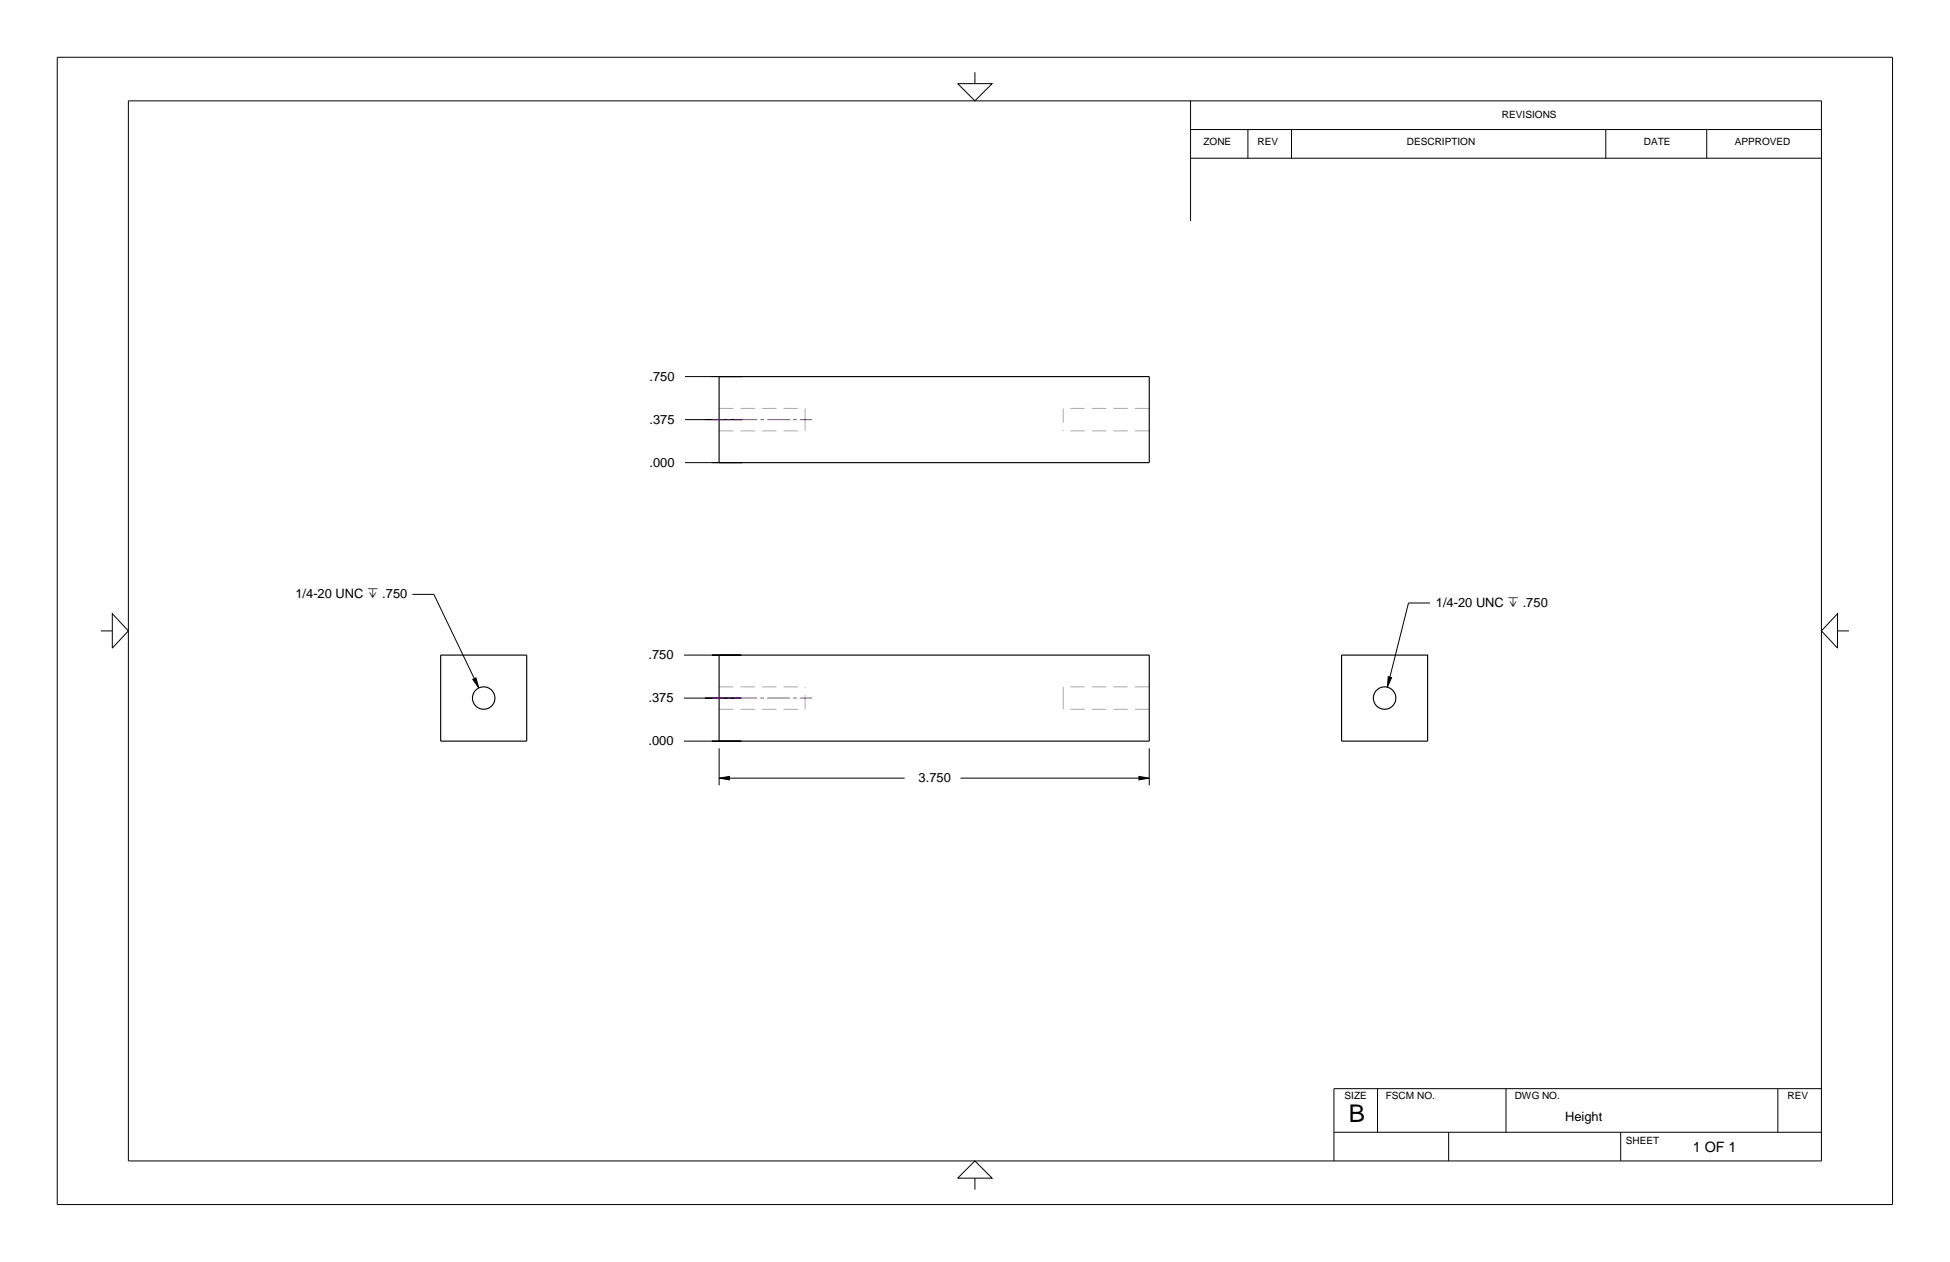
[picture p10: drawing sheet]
<svg xmlns="http://www.w3.org/2000/svg" width="432mm" height="279mm" viewBox="0 0 432 279" stroke-linecap="round" stroke-linejoin="round" font-family="sans-serif">
<g fill="none" stroke="#aaa" stroke-width=".22" stroke-dasharray="3.2 1.6" stroke-linecap="butt">
<path d="M159.2 90.4h19.1M159.2 95.4h19.1M178.3 95.4v-2.5M178.3 92.9v-2.5M235.4 90.4v5M254.5 90.4h-19.1M254.5 95.4h-19.1M159.2 152.1h19.1M159.2 157h19.1M178.3 157v-4.9M235.4 152.1v2.5M235.4 154.6v2.4"/>
<path d="M254.5 152.1h-19.1M254.5 157h-19.1"/>
</g>
<g fill="none" stroke="#000" stroke-width=".25">
<path d="M159.2 83.4h95.3v19h-95.3zM97.6 145h19v19.1h-19zM159.2 145h95.3v19.1h-95.3zM297.1 145h19v19.1h-19z"/>
<circle cx="107.1" cy="154.5" r="2.49"/>
<circle cx="306.6" cy="154.5" r="2.49"/>
</g>
<g fill="none" stroke="#000" stroke-width=".22">
<path d="M12.7 12.7h406.4v254h-406.4zM212.1 18.5h7.6l-3.8 3.8zM215.9 16v2.5M28.4 22.3h374.9v234.7h-374.9zM263.6 28.7h139.7M263.6 35h139.7M263.6 22.3v26.6M276.3 28.7v6.3M286 28.7v6.3M355.6 28.7v6.3M377.9 28.7v6.3M151.7 92.9h12.7h-8.3"/>
<path d="M151.7 83.4h12.7h-6.8M151.7 102.4h12.7h-6.8M22.3 139.7h2.6M24.9 135.9l3.5 3.8-3.5 3.8zM91.3 131.6h4.8M96.1 131.6l8.9 18.6M316.7 133.5h-4.8l-4.1 16.4M406.9 135.9v7.6l-3.6-3.8zM406.9 139.7h2.5M104.7 150.4l.7-.3 .6 2.2zM151.4 154.6h12.7h-8M151.4 145h12.7h-6.5"/>
<path d="M307.4 149.8l.7 .2-.9 2.1zM151.4 164.1h12.7h-6.5M159.2 165.7v8.2M159.2 172.3l2.3-.4v.8zM161.5 172.3h38.8M212.7 172.3h39.5M252.2 171.9l2.3 .4-2.3 .4zM254.5 165.7v8.2M215.9 257l3.8 3.8h-7.6zM295.4 250.7h107.9M305 241v9.7M320.8 250.7v6.3"/>
<path d="M333.5 241v9.7M358.9 250.7v6.3M393.7 241v9.7M403.3 241h-107.9v16M215.9 260.8v2.6"/>
</g>
<g fill="#000">
<path d="M159.2 172.3l2.3-.4v.8zM252.2 171.9l2.3 .4-2.3 .4z"/>
<path d="M104.7 150.4l.7-.3 .6 2.2z" fill-rule="evenodd"/>
<path d="M307.4 149.8l.7 .2-.9 2.1z" fill-rule="evenodd"/>
</g>
<g fill="none" stroke="#801196" stroke-width=".22">
<path d="M157.7 92.9h2.6M161.1 92.9h.7M162.6 92.9h5M168.4 92.9h.7M169.9 92.9h5M175.7 92.9h.7M177.2 92.9h2.6M157.7 154.6h2.6M161.1 154.6h.7M162.6 154.6h5M168.4 154.6h.7M169.9 154.6h5"/>
<path d="M175.7 154.6h.7M177.2 154.6h2.6"/>
</g>
<text font-size="5.4" x="298.7" y="248.4">B</text>
<text font-size="3.2" x="374.8" y="255.1">1 OF 1</text>
<g font-size="2.9">
<text x="143.8" y="84.3">.750</text>
<text x="143.8" y="93.9">.375</text>
<text x="143.8" y="103.4">.000</text>
<text x="65.4" y="132.5">1/4-20 UNC x .750</text>
<text x="317.9" y="134.4">1/4-20 UNC x .750</text>
<text x="143.6" y="146">.750</text>
<text x="143.6" y="155.5">.375</text>
<text x="143.6" y="165">.000</text>
<text x="203.4" y="173.2">3.750</text>
</g>
<text font-size="2.8" x="346.6" y="248.1">Height</text>
<g font-size="2.2">
<text x="332.6" y="26">REVISIONS</text>
<text x="266.5" y="32.2">ZONE</text>
<text x="278.5" y="32.2">REV</text>
<text x="311.6" y="32.2">DESCRIPTION</text>
<text x="364" y="32.2">DATE</text>
<text x="384.2" y="32.2">APPROVED</text>
<text x="297.7" y="243.4">SIZE</text>
<text x="306.9" y="243.4">FSCM NO.</text>
<text x="335.4" y="243.4">DWG NO.</text>
<text x="395.8" y="243.4">REV</text>
<text x="360" y="253.2">SHEET</text>
</g>
</svg>
